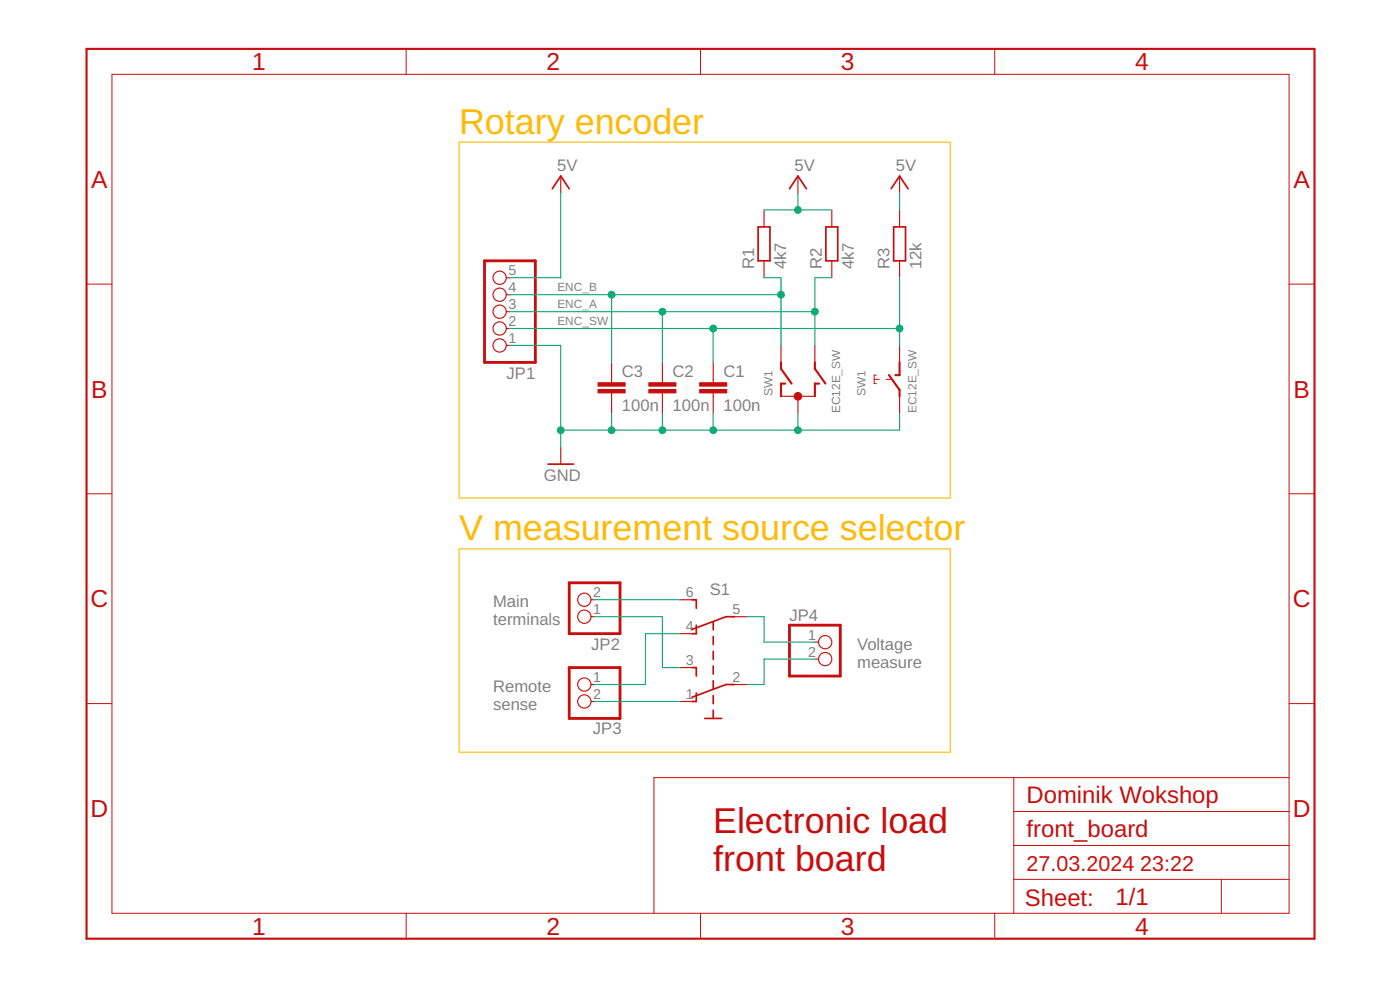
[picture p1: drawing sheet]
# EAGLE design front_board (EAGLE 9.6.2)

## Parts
C1  100n  C-EUC0603  [C0603]
C2  100n  C-EUC0603  [C0603]
C3  100n  C-EUC0603  [C0603]
JP1  PINHD-1X5/90  [1X05/90]
JP2  PINHD-1X2/90  [1X02/90]
JP3  PINHD-1X2/90  [1X02/90]
JP4  PINHD-1X2/90  [1X02/90]
R1  4k7  R-EU_R0603  [R0603]
R2  4k7  R-EU_R0603  [R0603]
R3  12k  R-EU_R0603  [R0603]
S1  TL46PO  [TL4XPO]
SW1  EC12E_SW  [ALPS_EC12E_SW]

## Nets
5V: JP1.5 R1.2 R2.2 R3.2 ; supply symbol labelled VCC
ENC_A: C2.1 JP1.3 R2.1 SW1.B
ENC_B: C3.1 JP1.4 R1.1 SW1.A
ENC_SW: C1.1 JP1.2 R3.1 SW1.D
GND: C1.2 C2.2 C3.2 JP1.1 SW1.C SW1.E
N$1: JP4.2 S1.2(P)
N$2: JP3.2 S1.1(O)
N$5: JP4.1 S1.5(P1)
N$7: JP3.1 S1.4(O1)
N$8: JP2.1 S1.3(S)
N$9: JP2.2 S1.6(S1)
Unconnected: SW1.GND1(G) SW1.GND2(G)

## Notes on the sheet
- Rotary encoder
- V measurement source selector
- Main
  terminals
- Voltage
  measure
- Remote
  sense
- Dominik Wokshop
- Electronic load
  front board
